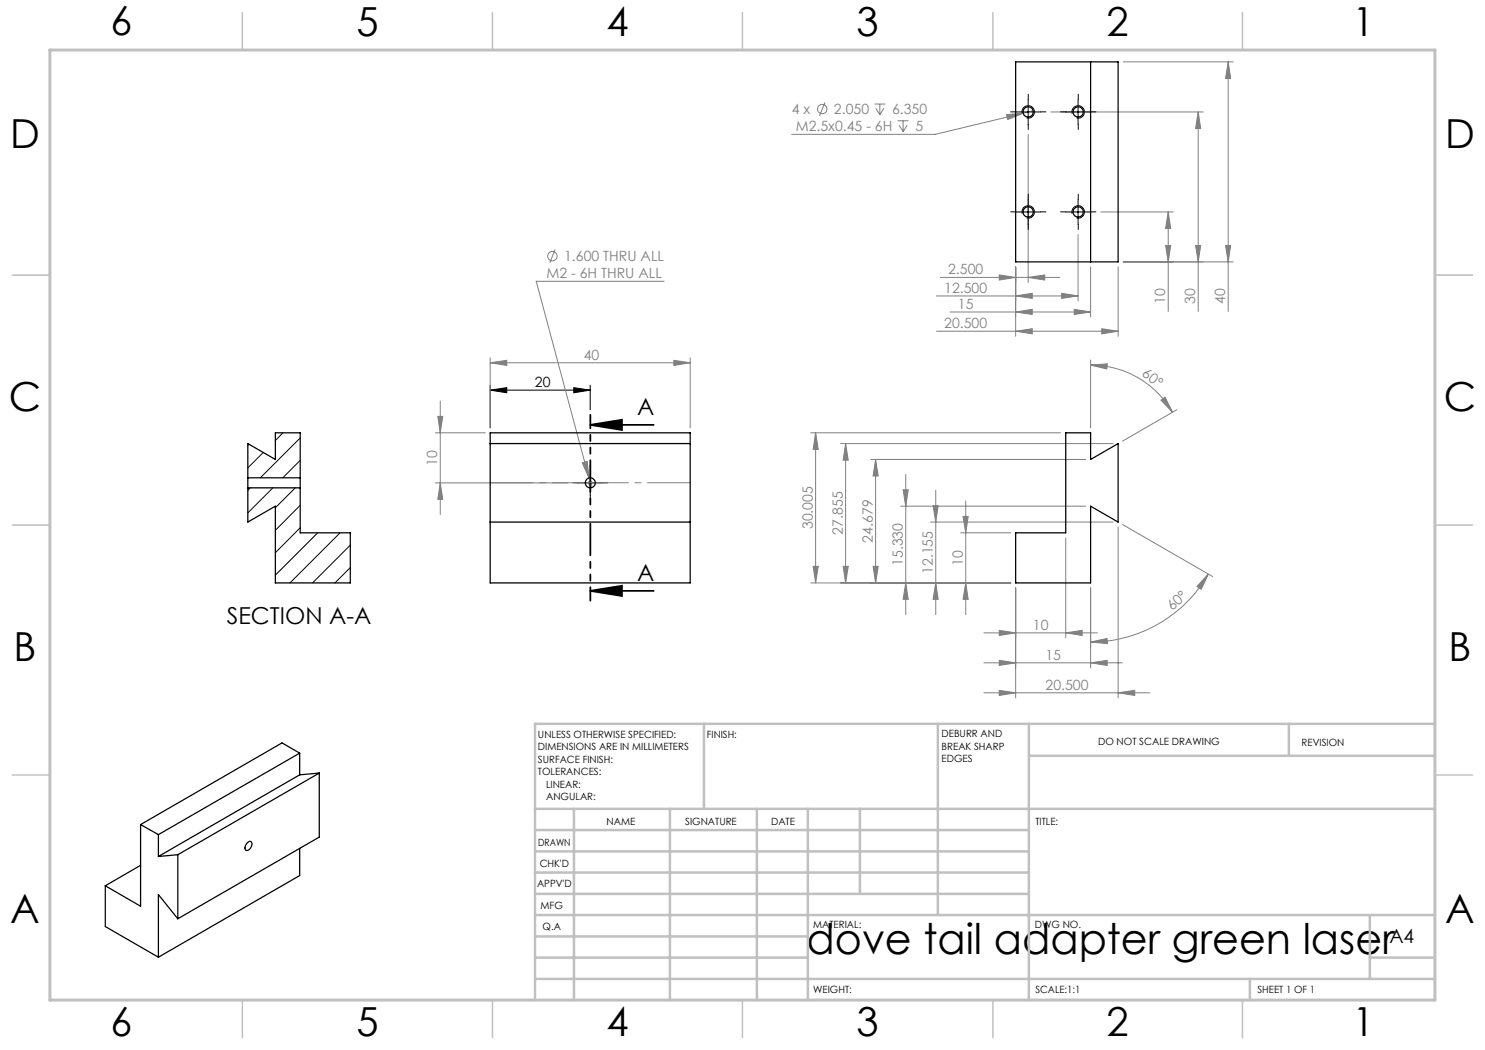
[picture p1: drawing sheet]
<svg xmlns="http://www.w3.org/2000/svg" width="297mm" height="210mm" viewBox="0 0 297 210" stroke-linecap="round" stroke-linejoin="round" font-family="sans-serif">
<g fill="none" stroke="#808080" stroke-width=".2">
<path d="M224.6 12.4h22M245.6 12.4l.5 3.3h-1zM245.6 12.4v49.9M165 20.5l-1.1 2.7M174.9 20.8h2.2M175.2 21.7l.8 1.3M176 20.8v2.2M176.8 21.7l-.8 1.3M179.5 24.2h2.2M179.8 25l.8 1.3M180.6 24.2v2.1M181.4 25l-.8 1.3"/>
<path d="M201.3 22.9l3.3-.3-3.1 1.3zM204.6 22.6l-17.6 4.3h-28.7M205.6 26.9v29.6M206.6 22.1l-2 .5M210.1 22.4h30.5M239.6 22.4v39.9M239.6 22.4l.5 3.3h-1zM111 49.9l-1 2.7M132.8 56.3h-25.6l10.6 39.3M187.3 59.2h28.3M188.1 55.5h23.9M199.8 55l3.3 .5-3.3 .5z"/>
<path d="M203.1 59.2l3.3-.5v1zM203.1 53.4v13.9M205.6 55.5l3.4-.5v1zM212.3 58.7l3.3 .5-3.3 .5zM215.6 46.9v13.3M218.1 53.4v10M220.2 42.4h14.4M223.6 53.4v13.9M224.6 52.4h22M233.1 49.1h1l-.5 3.3zM233.6 42.4l.5 3.3h-1zM233.6 42.4v19.9"/>
<path d="M239.1 49.1h1l-.5 3.3zM245.1 49.1h1l-.5 3.3zM98 72.6l3.4-.5v1zM98 71.6v14M98 72.6h40M134.8 72.1l3.2 .5-3.2 .5zM138 71.6v14M187.3 66.2h36.3M190 62.4h28.1M203.1 62.4l3.3-.5v1zM203.1 66.2l3.3-.5v1.1zM214.8 61.9l3.3 .5-3.3 .5z"/>
<path d="M218.1 73l3.4-.2-.1 1zM218.1 73a18.8 18.8 0 0 1 16.4 9.4M218.1 72v13.6M220.3 65.7l3.3 .5-3.3 .6zM87.1 96.6h26.5M87.1 86.6h9.9M87.6 83.3h.9l-.4 3.3zM88.1 80.2v22.7M88.1 96.6l.4 3.3h-.9zM116.5 92.6l.9-.3 .4 3.3zM117.5 96.6h1.1M117.7 96.2l.7 .7"/>
<path d="M117.8 95.6l.5 1.9M118 96.1v1M118.4 96.2l-.7 .7M162.1 86.6h50M163.1 86.6l.6 3.3h-1.1zM163.1 86.6v30M168.1 88.7h54.5M169.1 88.7l.6 3.3h-1.1zM169.1 88.7v27.9M174.1 91.9h43M175.1 91.9l.5 3.3h-1zM175.1 91.9v24.7"/>
<path d="M180.6 98h1l-.4 3.2zM181.2 94.9v28M187.1 98.1v24.8M232.2 80l.8-.6 1.5 3zM235.4 81.9l-10.9 6.3M162.1 116.6h40M162.6 113.3h1.1l-.6 3.3zM168.6 113.3h1.1l-.6 3.3zM174.6 113.3h1l-.5 3.3zM180.1 101.2h37M181.2 116.6l.4 3.3h-1zM186.1 104.4h36.5"/>
<path d="M186.6 101.1h1l-.5 3.3zM187.1 116.6l.5 3.3h-1zM192.1 106.6h10M192.6 103.3h1l-.5 3.3zM193.1 116.6l.5 3.3h-1zM193.1 100.2v22.7M203.1 117.6v22M213.1 107.6v20M218.1 117.6v16M223.6 105.4v34.2M224.5 104.9l18 10.4M241.7 114.8l-1.5 3.1-.8-.6z"/>
<path d="M241.7 114.8a27.2 27.2 0 0 1-23.6 13.6M196.8 132.6h27.7M196.8 138.6h33.2M196.8 126.6h22.7M199.8 132.1l3.3 .5-3.3 .5zM199.8 138.1l3.3 .5-3.3 .5zM199.8 126.1l3.3 .5-3.3 .5zM213.1 126.6l3.3-.5v1zM218.1 132.6l3.3-.5v1zM218.1 128.4l3.3-.7 .1 1zM223.6 138.6l3.3-.5v1z"/>
<circle cx="164.4" cy="21.8" r=".94"/>
<circle cx="110.5" cy="51.2" r=".94"/>
</g>
<path d="M118 85h12.7M118 85l6.4-1v2zM118 118.2h12.7M118 118.2l6.4-1.1v2.1z" fill="none" stroke="#000" stroke-width=".35"/>
<g fill="none" stroke="#000" stroke-width=".2">
<path d="M205.6 19.9v5M215.6 19.9v5M203.1 22.4h5M204.4 22.7a1.25 1.25 0 0 1 1.1-1.6 1.25 1.25 0 0 1 1.4 1.4 1.25 1.25 0 0 1-1.6 1.1M205.6 39.9v5M213.1 22.4h5M214.4 22.7a1.26 1.26 0 0 1 1.1-1.6 1.26 1.26 0 0 1 1.4 1.4 1.26 1.26 0 0 1-1.6 1.1M215.6 39.9v5M203.1 42.4h5M204.4 42.7a1.25 1.25 0 0 1 1.1-1.5 1.25 1.25 0 0 1 1.4 1.3 1.25 1.25 0 0 1-1.6 1.1M213.1 42.4h5M214.4 42.7a1.26 1.26 0 0 1 1.1-1.6 1.26 1.26 0 0 1 1.4 1.4 1.26 1.26 0 0 1-1.6 1.1"/>
<path d="M98 78l3.4-.5v1.1zM98 77v8.6M98 78h20M114.8 77.5l3.2 .5-3.2 .6zM118 77v5M115.5 96.6h5M118 94.1v5"/>
</g>
<path d="M118.1 83v37.2" fill="none" stroke="#000" stroke-width=".35" stroke-dasharray="6.3 1.3 1.3 1.3 1.3 1.3" stroke-dashoffset="3.6"/>
<path d="M287 55h7.5M287 144.8v55.2h-187.2" fill="none" stroke="#c0c0c0" stroke-width=".2"/>
<g fill="none" stroke="#c0c0c0" stroke-width=".5">
<path d="M140.8 144.8v17M187.6 144.8v38.2M205.8 144.8v55.2M205.8 151.2h81.2M257.8 144.8v6.4M287 144.8h-180v55.2M107 161.8h180M107 178.8h98.8M107 174.5h98.8M107 170.3h98.8M107 166h98.8M114.8 161.8v38.2"/>
<path d="M134 161.8v38.2M151.4 161.8v38.2M161.6 161.8v38.2M172 161.8v17M107 195.8h180M107 191.5h54.6M107 187.3h54.6M107 183h180M250 195.8v4.2M274 191.5h13M274 183v12.8"/>
</g>
<g fill="none" stroke="#c0c0c0" stroke-width=".3">
<path d="M48.5 2.5v7.5M98.5 2.5v7.5M148.5 2.5v7.5M198.6 2.5v7.5M248.5 2.5v7.5M2.5 55h7.5M287 55h7.5M2.5 105h7.5M287 105h7.5M2.5 155h7.5M287 155h7.5M48.5 200v7.5"/>
<path d="M98.5 200v7.5M148.5 200v7.5M198.6 200v7.5M248.5 200v7.5"/>
</g>
<path d="M10 10h277v190h-277z" fill="none" stroke="#c0c0c0" stroke-width=".6"/>
<g fill="none" stroke="#000" stroke-width=".2" stroke-dasharray="15.2 1.3 1.3 1.3">
<path d="M205.7 19.9v-1.1M215.7 19.9v-1.1M203.2 22.4h-1.1M205.7 39.9v-1.1M205.7 24.9v1M208.2 22.4h1M213.2 22.4h-1.1M215.7 24.9v1M215.7 39.9v-1.1M218.2 22.4h1M203.2 42.4h-1.1M205.7 44.9v1"/>
<path d="M208.2 42.4h1M213.2 42.4h-1.1M215.7 44.9v1M218.2 42.4h1M115.6 96.6h-1M118.1 94.1v-1M118.1 99.1v1M120.6 96.6h1"/>
</g>
<path d="M138.1 96.6h-40" fill="none" stroke="#808080" stroke-width=".2" stroke-dasharray="15.2 1.3 1.3 1.3" stroke-dashoffset="6.7"/>
<g fill="#000">
<path d="M98 78l3.4-.5v1.1zM114.8 77.5l3.2 .5-3.2 .6z"/>
<path d="M118 85l6.4-1v2zM118 118.2l6.4-1.1v2.1z"/>
</g>
<g fill="#808080">
<path d="M232.2 80l.8-.6 1.5 3zM218.1 73l3.4-.2-.1 1z"/>
<path d="M220.3 65.7l3.3 .5-3.3 .6zM203.1 66.2l3.3-.5v1.1z"/>
<path d="M134.8 72.1l3.2 .5-3.2 .5zM98 72.6l3.4-.5v1z"/>
<path d="M199.8 132.1l3.3 .5-3.3 .5zM218.1 132.6l3.3-.5v1zM199.8 138.1l3.3 .5-3.3 .5zM223.6 138.6l3.3-.5v1zM116.5 92.6l1.3 3-.4-3.3zM203.1 62.4l3.3-.5v1zM214.8 61.9l3.3 .5-3.3 .5zM203.1 59.2l3.3-.5v1zM212.3 58.7l3.3 .5-3.3 .5zM199.8 55l3.3 .5-3.3 .5zM205.6 55.5l3.4-.5v1zM201.3 22.9l.2 1 3.1-1.3z"/>
<path d="M218.1 128.4l3.3-.7 .1 1zM241.7 114.8l-1.5 3.1-.8-.6z"/>
<path d="M233.1 49.1h1l-.5 3.3zM233.6 42.4l.5 3.3h-1zM239.1 49.1h1l-.5 3.3zM239.6 22.4l.5 3.3h-1z"/>
<path d="M193.1 116.6l.5 3.3h-1zM192.6 103.3h1l-.5 3.3zM181.2 116.6l.4 3.3h-1zM180.6 98h1l-.4 3.2zM187.1 116.6l.5 3.3h-1zM186.6 101.1h1l-.5 3.3zM174.6 113.3h1l-.5 3.3zM175.1 91.9l.5 3.3h-1zM168.6 113.3h1.1l-.6 3.3zM169.1 88.7l.6 3.3h-1.1zM162.6 113.3h1.1l-.6 3.3zM163.1 86.6l.6 3.3h-1.1zM245.1 49.1h1l-.5 3.3zM245.6 12.4l.5 3.3h-1z"/>
<path d="M87.6 83.3h.9l-.4 3.3zM88.1 96.6l.4 3.3h-.9z"/>
<path d="M199.8 126.1l3.3 .5-3.3 .5zM213.1 126.6l3.3-.5v1z"/>
</g>
<g fill="none" stroke="#000" stroke-width=".25">
<path d="M203.1 12.4h20.5v40h-20.5zM218.1 12.4v40M49.6 95.6v2M49.6 97.6v6.8l5.5-3.2v15.4h15v-10h-10.1v-9M49.6 95.6v-6.9l5.5 3.2v-5.3h4.9v9M49.6 97.6h10.4M49.6 95.6h10.4M60 95.6v2M98 86.6h40v30h-40zM98 88.7h40M213.1 86.6h5v5.3l5.5-3.2v15.7l-5.5-3.2v15.4h-15v-10h10zM98 104.4h40"/>
<path d="M59.9 155l-28.2 16.3M59.9 150.6l-28.2 16.3M59.9 150.6l-3.5-2-28.3 16.3M59.9 150.6v4.4M63.9 154.6l-28.3 16.3M63.9 154.6v12.8l-28.3 16.4M63.9 154.6l-4 .4M21.1 177.2v8.1l10.6 6.1M28.1 164.9l3.6 2M28.1 164.9v16.3l-7-4M28.1 173.1l-7 4.1M31.7 166.9v4.4"/>
<path d="M35.6 170.9l-3.9 .4M35.6 170.9v12.9M49.4 168.6a.53 .53 0 0 1 .8-.3 .53 .53 0 0 1 .1 .8 .85 .85 0 0 1-.4 .8 .85 .85 0 0 1-.9 0 1.36 1.36 0 0 1 .4-1.3zM59.9 169.7v5.4l-28.2 16.3M35.6 183.8l-3.9-4.9v12.5"/>
<circle cx="205.6" cy="22.4" r="1.03"/>
<circle cx="215.6" cy="22.4" r="1.04"/>
<circle cx="205.6" cy="42.4" r="1.03"/>
<circle cx="215.6" cy="42.4" r="1.04"/>
<circle cx="118.1" cy="96.6" r="1"/>
</g>
<g fill="none" stroke="#000" stroke-width=".2">
<path d="M49.8 88.9l-.2 .2M50.1 97.6l-.5 .5M52.6 90.5l-3 3.1M54.6 97.6l-5 5M56.6 86.6l-1.5 1.5M59.1 97.6l-4 4M60 87.6l-7.9 8M60 92.1l-3.4 3.5M60 101.1l-4.9 5M60 105.5l-4.9 5.1M63.5 106.6l-8.4 8.4M68 106.6l-10 10"/>
<path d="M70.1 109l-7.6 7.6M70.1 113.5l-3.1 3.1"/>
</g>
<text font-size="8.5" x="161.3" y="190.8">dove tail adapter green laser</text>
<g font-size="8">
<text x="22.1" y="7.1">6</text>
<text x="71.3" y="7.1">5</text>
<text x="121.3" y="7.1">4</text>
<text x="171.3" y="7.1">3</text>
<text x="221.3" y="7.1">2</text>
<text x="270.5" y="7.1">1</text>
<text x="2" y="29.6">D</text>
<text x="289" y="29.6">D</text>
<text x="1.8" y="82.1">C</text>
<text x="288.8" y="82.1">C</text>
<text x="2.7" y="132.1">B</text>
<text x="289.7" y="132.1">B</text>
<text x="2" y="184.6">A</text>
<text x="289" y="184.6">A</text>
<text x="22.1" y="207.1">6</text>
<text x="71.3" y="207.1">5</text>
<text x="121.3" y="207.1">4</text>
<text x="171.3" y="207.1">3</text>
<text x="221.3" y="207.1">2</text>
<text x="270.5" y="207.1">1</text>
</g>
<g font-size="4.7">
<text x="127.4" y="82.9">A</text>
<text x="127.4" y="116.1">A</text>
<text x="45.4" y="124.8">SECTION A-A</text>
</g>
<text font-size="3.9" x="277.9" y="188.5">A4</text>
<g font-size="2.8" fill="#808080">
<text x="158.3" y="22.9">4 x</text>
<text x="166.8" y="22.9">2.050</text>
<text x="178.4" y="22.9">6.350</text>
<text x="159.2" y="26.2">M2.5x0.45 - 6H</text>
<text x="183.1" y="26.2">5</text>
<text x="112.8" y="52.3">1.600 THRU ALL</text>
<text x="109.3" y="55.6">M2 - 6H THRU ALL</text>
<text x="188.9" y="58.5">12.500</text>
<text x="189.6" y="54.9">2.500</text>
<text x="188.9" y="65.6">20.500</text>
<text x="191.6" y="61.8">15</text>
<text x="233" y="60.7" transform="rotate(-90 233 60.7)">10</text>
<text x="239" y="60.7" transform="rotate(-90 239 60.7)">30</text>
<text x="245" y="60.7" transform="rotate(-90 245 60.7)">40</text>
<text x="116.7" y="71.9">40</text>
<text x="228.2" y="75.1" transform="rotate(37 228.2 75.1)">60°</text>
<text x="87.5" y="93.1" transform="rotate(-90 87.5 93.1)">10</text>
<text x="162.5" y="105.8" transform="rotate(-90 162.5 105.8)">30.005</text>
<text x="168.5" y="106.9" transform="rotate(-90 168.5 106.9)">27.855</text>
<text x="174.5" y="108.5" transform="rotate(-90 174.5 108.5)">24.679</text>
<text x="180.5" y="113.2" transform="rotate(-90 180.5 113.2)">15.330</text>
<text x="192.5" y="113.1" transform="rotate(-90 192.5 113.1)">10</text>
<text x="186.5" y="114.8" transform="rotate(-90 186.5 114.8)">12.155</text>
<text x="206.6" y="125.9">10</text>
<text x="234.5" y="122.3" transform="rotate(-42 234.5 122.3)">60°</text>
<text x="209.1" y="131.9">15</text>
<text x="209.1" y="137.9">20.500</text>
</g>
<text font-size="2.8" x="107" y="77.4">20</text>
<g font-size="2">
<text x="107.6" y="147.6">UNLESS OTHERWISE SPECIFIED:</text>
<text x="141.4" y="147.6">FINISH:</text>
<text x="188.3" y="147.5">DEBURR AND</text>
<text x="188.3" y="150">BREAK SHARP</text>
<text x="219.6" y="149">DO NOT SCALE DRAWING</text>
<text x="260.3" y="149.2">REVISION</text>
<text x="107.6" y="150.1">DIMENSIONS ARE IN MILLIMETERS</text>
<text x="107.6" y="152.6">SURFACE FINISH:</text>
<text x="107.6" y="155.1">TOLERANCES:</text>
<text x="188.3" y="152.5">EDGES</text>
<text x="109.2" y="157.6">LINEAR:</text>
<text x="109.2" y="160.1">ANGULAR:</text>
<text x="121.3" y="165">NAME</text>
<text x="137" y="164.9">SIGNATURE</text>
<text x="154.2" y="164.9">DATE</text>
<text x="207.1" y="164.9">TITLE:</text>
<text x="107.6" y="169.1">DRAWN</text>
<text x="107.9" y="173.3">CHK'D</text>
<text x="107.4" y="177.4">APPV'D</text>
<text x="108.1" y="181.8">MFG</text>
<text x="108.5" y="186">Q.A</text>
<text x="162.6" y="185.5">MATERIAL:</text>
<text x="207" y="185.5">DWG NO.</text>
<text x="162.6" y="198.5">WEIGHT:</text>
<text x="207.1" y="198.6">SCALE:1:1</text>
<text x="251.5" y="198.6">SHEET 1 OF 1</text>
</g>
</svg>
